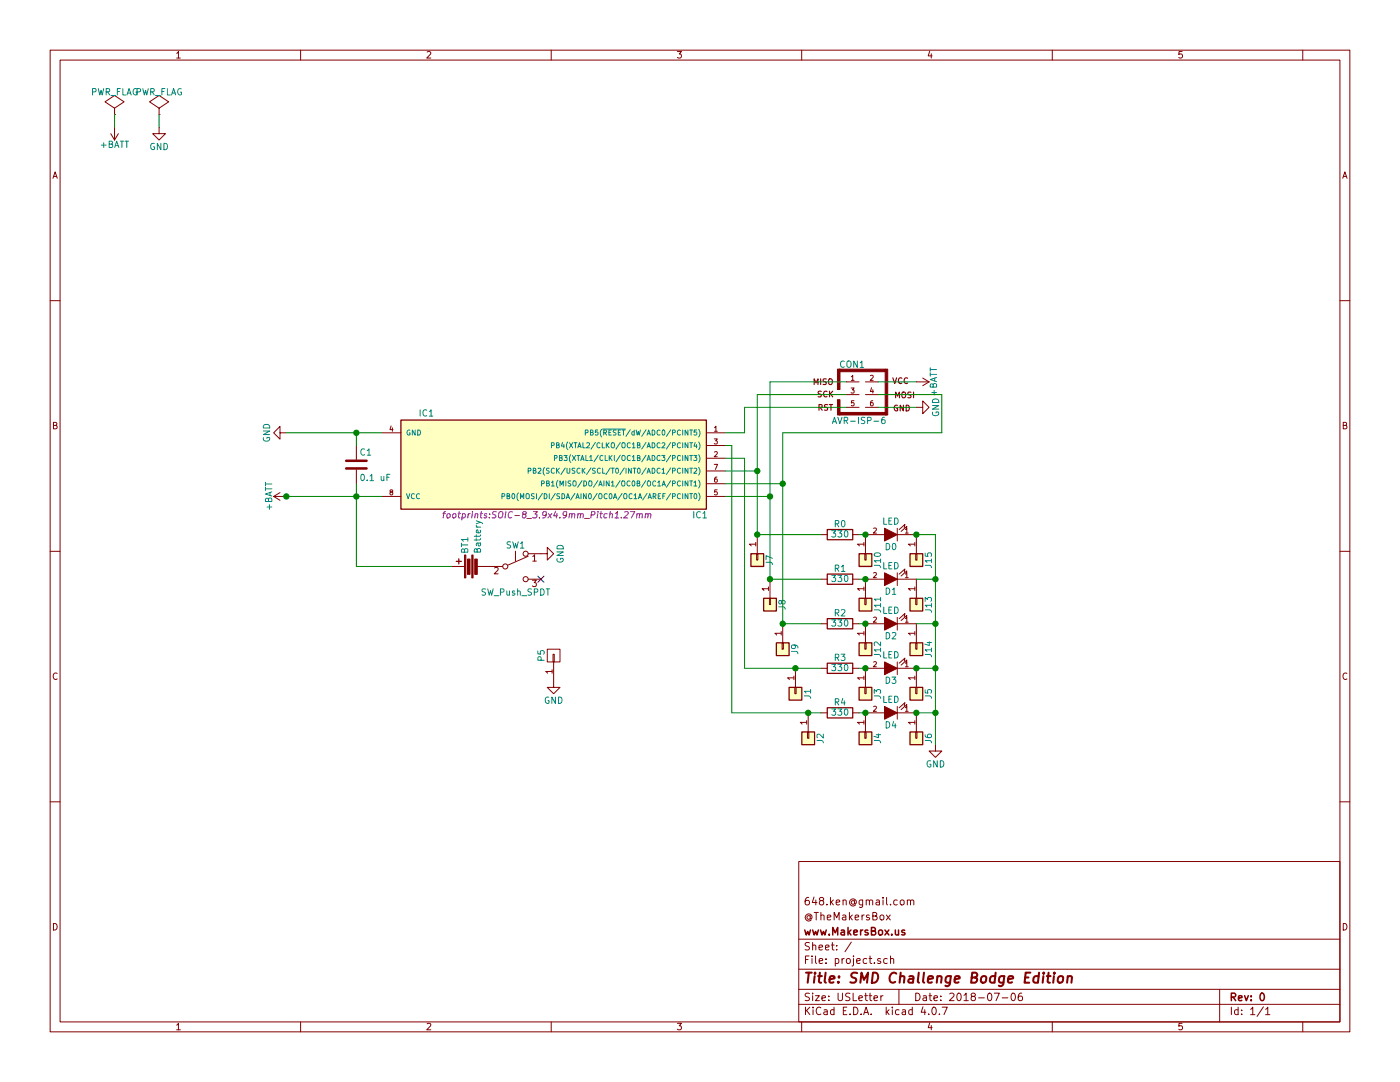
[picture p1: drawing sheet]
EESchema Schematic File Version 2
LIBS:project
LIBS:power
LIBS:device
LIBS:transistors
LIBS:conn
LIBS:linear
LIBS:regul
LIBS:74xx
LIBS:cmos4000
LIBS:adc-dac
LIBS:memory
LIBS:xilinx
LIBS:microcontrollers
LIBS:dsp
LIBS:microchip
LIBS:analog_switches
LIBS:motorola
LIBS:texas
LIBS:intel
LIBS:audio
LIBS:interface
LIBS:digital-audio
LIBS:philips
LIBS:display
LIBS:cypress
LIBS:siliconi
LIBS:opto
LIBS:atmel
LIBS:contrib
LIBS:valves
LIBS:switches
LIBS:project-cache
EELAYER 25 0
EELAYER END
$Descr USLetter 11000 8500
encoding utf-8
Sheet 1 1
Title "SMD Challenge Bodge Edition"
Date "2018-07-06"
Rev "0"
Comp "www.MakersBox.us"
Comment1 "@TheMakersBox"
Comment2 "648.ken@gmail.com"
Comment3 ""
Comment4 ""
$EndDescr
$Comp
L GND #PWR01
U 1 1
P 2250 3400
F 0 "#PWR01" H 2250 3150 50  0001 C CNN
F 1 "GND" H 2250 3250 50  0000 C CNN
F 2 "" H 2250 3400 60  0000 C CNN
F 3 "" H 2250 3400 60  0000 C CNN
	1    2250 3400
	0    1    1    0   
$EndComp
$Comp
L PWR_FLAG #FLG02
U 1 1
P 900 900
F 0 "#FLG02" H 900 995 50  0001 C CNN
F 1 "PWR_FLAG" H 900 1080 50  0000 C CNN
F 2 "" H 900 900 60  0000 C CNN
F 3 "" H 900 900 60  0000 C CNN
	1    900  900 
	1    0    0    -1  
$EndComp
$Comp
L PWR_FLAG #FLG03
U 1 1
P 1250 900
F 0 "#FLG03" H 1250 995 50  0001 C CNN
F 1 "PWR_FLAG" H 1250 1080 50  0000 C CNN
F 2 "" H 1250 900 60  0000 C CNN
F 3 "" H 1250 900 60  0000 C CNN
	1    1250 900 
	1    0    0    -1  
$EndComp
$Comp
L GND #PWR04
U 1 1
P 1250 1000
F 0 "#PWR04" H 1250 750 50  0001 C CNN
F 1 "GND" H 1250 850 50  0000 C CNN
F 2 "" H 1250 1000 60  0000 C CNN
F 3 "" H 1250 1000 60  0000 C CNN
	1    1250 1000
	1    0    0    -1  
$EndComp
$Comp
L +BATT #PWR05
U 1 1
P 900 1000
F 0 "#PWR05" H 900 850 50  0001 C CNN
F 1 "+BATT" H 900 1140 50  0000 C CNN
F 2 "" H 900 1000 60  0000 C CNN
F 3 "" H 900 1000 60  0000 C CNN
	1    900  1000
	-1   0    0    1   
$EndComp
$Comp
L C C1
U 1 1
P 2800 3650
F 0 "C1" H 2825 3750 50  0000 L CNN
F 1 "0.1 uF" H 2825 3550 50  0000 L CNN
F 2 "footprints:C_0603" H 2838 3500 30  0001 C CNN
F 3 "" H 2800 3650 60  0000 C CNN
	1    2800 3650
	1    0    0    -1  
$EndComp
$Comp
L R R0
U 1 1
P 6600 4200
F 0 "R0" V 6680 4200 50  0000 C CNN
F 1 "330" V 6600 4200 50  0000 C CNN
F 2 "footprints:R_0603" V 6530 4200 30  0001 C CNN
F 3 "" H 6600 4200 30  0000 C CNN
	1    6600 4200
	0    -1   -1   0   
$EndComp
$Comp
L Battery BT1
U 1 1
P 3700 4450
F 0 "BT1" H 3800 4500 50  0000 L CNN
F 1 "Battery" H 3800 4400 50  0000 L CNN
F 2 "footprints:BATT_CR2032_SMD" V 3700 4490 60  0001 C CNN
F 3 "" V 3700 4490 60  0000 C CNN
	1    3700 4450
	0    -1   -1   0   
$EndComp
$Comp
L GND #PWR06
U 1 1
P 4250 4350
F 0 "#PWR06" H 4250 4100 50  0001 C CNN
F 1 "GND" H 4250 4200 50  0000 C CNN
F 2 "" H 4250 4350 60  0000 C CNN
F 3 "" H 4250 4350 60  0000 C CNN
	1    4250 4350
	0    -1   -1   0   
$EndComp
$Comp
L +BATT #PWR07
U 1 1
P 2250 3900
F 0 "#PWR07" H 2250 3750 50  0001 C CNN
F 1 "+BATT" H 2250 4040 50  0000 C CNN
F 2 "" H 2250 3900 60  0000 C CNN
F 3 "" H 2250 3900 60  0000 C CNN
	1    2250 3900
	0    -1   -1   0   
$EndComp
$Comp
L +BATT #PWR08
U 1 1
P 7200 3000
F 0 "#PWR08" H 7200 2850 50  0001 C CNN
F 1 "+BATT" H 7200 3140 50  0000 C CNN
F 2 "" H 7200 3000 60  0000 C CNN
F 3 "" H 7200 3000 60  0000 C CNN
	1    7200 3000
	0    1    1    0   
$EndComp
$Comp
L GND #PWR09
U 1 1
P 7200 3200
F 0 "#PWR09" H 7200 2950 50  0001 C CNN
F 1 "GND" H 7200 3050 50  0000 C CNN
F 2 "" H 7200 3200 60  0000 C CNN
F 3 "" H 7200 3200 60  0000 C CNN
	1    7200 3200
	0    -1   -1   0   
$EndComp
$Comp
L GND #PWR010
U 1 1
P 7350 5850
F 0 "#PWR010" H 7350 5600 50  0001 C CNN
F 1 "GND" H 7350 5700 50  0000 C CNN
F 2 "" H 7350 5850 60  0000 C CNN
F 3 "" H 7350 5850 60  0000 C CNN
	1    7350 5850
	1    0    0    -1  
$EndComp
$Comp
L AVR-ISP-6 CON1
U 1 1
P 6800 3100
F 0 "CON1" H 6695 3340 50  0000 C CNN
F 1 "AVR-ISP-6" H 6535 2870 50  0000 L BNN
F 2 "footprints:AVR-ISP-6" V 6280 3140 50  0001 C CNN
F 3 "" H 6775 3100 50  0000 C CNN
	1    6800 3100
	1    0    0    -1  
$EndComp
$Comp
L CONN_01X01 P5
U 1 1
P 4350 5150
F 0 "P5" H 4350 5250 50  0000 C CNN
F 1 "CONN_01X01" H 4450 5050 50  0001 C CNN
F 2 "footprints:Pin_Header_Straight_1x01" H 4350 5150 50  0001 C CNN
F 3 "" H 4350 5150 50  0000 C CNN
	1    4350 5150
	0    -1   -1   0   
$EndComp
$Comp
L ATTINY85-S IC1
U 1 1
P 4350 3650
F 0 "IC1" H 3200 4050 50  0000 C CNN
F 1 "IC1" H 5350 3250 50  0000 C CNN
F 2 "footprints:SOIC-8_3.9x4.9mm_Pitch1.27mm" H 4400 4050 50  0000 C CIN
F 3 "" H 4350 3650 50  0000 C CNN
	1    4350 3650
	-1   0    0    1   
$EndComp
$Comp
L LED D0
U 1 1
P 7000 4200
F 0 "D0" H 7000 4300 50  0000 C CNN
F 1 "LED" H 7000 4100 50  0000 C CNN
F 2 "footprints:LED-0603" H 7000 4200 50  0001 C CNN
F 3 "" H 7000 4200 50  0000 C CNN
	1    7000 4200
	-1   0    0    1   
$EndComp
$Comp
L LED D1
U 1 1
P 7000 4550
F 0 "D1" H 7000 4650 50  0000 C CNN
F 1 "LED" H 7000 4450 50  0000 C CNN
F 2 "footprints:LED-0603-B" H 7000 4550 50  0001 C CNN
F 3 "" H 7000 4550 50  0000 C CNN
	1    7000 4550
	-1   0    0    1   
$EndComp
$Comp
L LED D2
U 1 1
P 7000 4900
F 0 "D2" H 7000 5000 50  0000 C CNN
F 1 "LED" H 7000 4800 50  0000 C CNN
F 2 "footprints:LED-0603" H 7000 4900 50  0001 C CNN
F 3 "" H 7000 4900 50  0000 C CNN
	1    7000 4900
	-1   0    0    1   
$EndComp
$Comp
L R R1
U 1 1
P 6600 4550
F 0 "R1" V 6680 4550 50  0000 C CNN
F 1 "330" V 6600 4550 50  0000 C CNN
F 2 "footprints:R_0603" V 6530 4550 30  0001 C CNN
F 3 "" H 6600 4550 30  0000 C CNN
	1    6600 4550
	0    -1   -1   0   
$EndComp
$Comp
L R R2
U 1 1
P 6600 4900
F 0 "R2" V 6680 4900 50  0000 C CNN
F 1 "330" V 6600 4900 50  0000 C CNN
F 2 "footprints:R_0603" V 6530 4900 30  0001 C CNN
F 3 "" H 6600 4900 30  0000 C CNN
	1    6600 4900
	0    -1   -1   0   
$EndComp
$Comp
L LED D3
U 1 1
P 7000 5250
F 0 "D3" H 7000 5350 50  0000 C CNN
F 1 "LED" H 7000 5150 50  0000 C CNN
F 2 "footprints:LED-0603" H 7000 5250 50  0001 C CNN
F 3 "" H 7000 5250 50  0000 C CNN
	1    7000 5250
	-1   0    0    1   
$EndComp
$Comp
L R R3
U 1 1
P 6600 5250
F 0 "R3" V 6680 5250 50  0000 C CNN
F 1 "330" V 6600 5250 50  0000 C CNN
F 2 "footprints:R_0402" V 6530 5250 30  0001 C CNN
F 3 "" H 6600 5250 30  0000 C CNN
	1    6600 5250
	0    -1   -1   0   
$EndComp
$Comp
L LED D4
U 1 1
P 7000 5600
F 0 "D4" H 7000 5700 50  0000 C CNN
F 1 "LED" H 7000 5500 50  0000 C CNN
F 2 "footprints:LED-0603" H 7000 5600 50  0001 C CNN
F 3 "" H 7000 5600 50  0000 C CNN
	1    7000 5600
	-1   0    0    1   
$EndComp
$Comp
L R R4
U 1 1
P 6600 5600
F 0 "R4" V 6680 5600 50  0000 C CNN
F 1 "330" V 6600 5600 50  0000 C CNN
F 2 "footprints:R_0603" V 6530 5600 30  0001 C CNN
F 3 "" H 6600 5600 30  0000 C CNN
	1    6600 5600
	0    -1   -1   0   
$EndComp
$Comp
L SW_Push_SPDT SW1
U 1 1
P 4050 4450
F 0 "SW1" H 4050 4620 50  0000 C CNN
F 1 "SW_Push_SPDT" H 4050 4250 50  0000 C CNN
F 2 "footprints:SPST_SMD" H 4050 4450 50  0001 C CNN
F 3 "" H 4050 4450 50  0001 C CNN
	1    4050 4450
	1    0    0    -1  
$EndComp
$Comp
L GND #PWR011
U 1 1
P 4350 5350
F 0 "#PWR011" H 4350 5100 50  0001 C CNN
F 1 "GND" H 4350 5200 50  0000 C CNN
F 2 "" H 4350 5350 60  0000 C CNN
F 3 "" H 4350 5350 60  0000 C CNN
	1    4350 5350
	1    0    0    -1  
$EndComp
$Comp
L Conn_01x01 J5
U 1 1
P 7200 5450
F 0 "J5" H 7200 5550 50  0000 C CNN
F 1 "Conn_01x01" H 7200 5350 50  0001 C CNN
F 2 "footprints:testPad" H 7200 5450 50  0001 C CNN
F 3 "" H 7200 5450 50  0001 C CNN
	1    7200 5450
	0    1    1    0   
$EndComp
$Comp
L Conn_01x01 J6
U 1 1
P 7200 5800
F 0 "J6" H 7200 5900 50  0000 C CNN
F 1 "Conn_01x01" H 7200 5700 50  0001 C CNN
F 2 "footprints:testPad" H 7200 5800 50  0001 C CNN
F 3 "" H 7200 5800 50  0001 C CNN
	1    7200 5800
	0    1    1    0   
$EndComp
$Comp
L Conn_01x01 J4
U 1 1
P 6800 5800
F 0 "J4" H 6800 5900 50  0000 C CNN
F 1 "Conn_01x01" H 6800 5700 50  0001 C CNN
F 2 "footprints:testPad" H 6800 5800 50  0001 C CNN
F 3 "" H 6800 5800 50  0001 C CNN
	1    6800 5800
	0    1    1    0   
$EndComp
$Comp
L Conn_01x01 J2
U 1 1
P 6350 5800
F 0 "J2" H 6350 5900 50  0000 C CNN
F 1 "Conn_01x01" H 6350 5700 50  0001 C CNN
F 2 "footprints:testPad" H 6350 5800 50  0001 C CNN
F 3 "" H 6350 5800 50  0001 C CNN
	1    6350 5800
	0    1    1    0   
$EndComp
$Comp
L Conn_01x01 J1
U 1 1
P 6250 5450
F 0 "J1" H 6250 5550 50  0000 C CNN
F 1 "Conn_01x01" H 6250 5350 50  0001 C CNN
F 2 "footprints:testPad" H 6250 5450 50  0001 C CNN
F 3 "" H 6250 5450 50  0001 C CNN
	1    6250 5450
	0    1    1    0   
$EndComp
$Comp
L Conn_01x01 J3
U 1 1
P 6800 5450
F 0 "J3" H 6800 5550 50  0000 C CNN
F 1 "Conn_01x01" H 6800 5350 50  0001 C CNN
F 2 "footprints:testPad" H 6800 5450 50  0001 C CNN
F 3 "" H 6800 5450 50  0001 C CNN
	1    6800 5450
	0    1    1    0   
$EndComp
$Comp
L Conn_01x01 J9
U 1 1
P 6150 5100
F 0 "J9" H 6150 5200 50  0000 C CNN
F 1 "Conn_01x01" H 6150 5000 50  0001 C CNN
F 2 "footprints:testPad" H 6150 5100 50  0001 C CNN
F 3 "" H 6150 5100 50  0001 C CNN
	1    6150 5100
	0    1    1    0   
$EndComp
$Comp
L Conn_01x01 J12
U 1 1
P 6800 5100
F 0 "J12" H 6800 5200 50  0000 C CNN
F 1 "Conn_01x01" H 6800 5000 50  0001 C CNN
F 2 "footprints:testPad" H 6800 5100 50  0001 C CNN
F 3 "" H 6800 5100 50  0001 C CNN
	1    6800 5100
	0    1    1    0   
$EndComp
$Comp
L Conn_01x01 J14
U 1 1
P 7200 5100
F 0 "J14" H 7200 5200 50  0000 C CNN
F 1 "Conn_01x01" H 7200 5000 50  0001 C CNN
F 2 "footprints:testPad" H 7200 5100 50  0001 C CNN
F 3 "" H 7200 5100 50  0001 C CNN
	1    7200 5100
	0    1    1    0   
$EndComp
$Comp
L Conn_01x01 J13
U 1 1
P 7200 4750
F 0 "J13" H 7200 4850 50  0000 C CNN
F 1 "Conn_01x01" H 7200 4650 50  0001 C CNN
F 2 "footprints:testPad" H 7200 4750 50  0001 C CNN
F 3 "" H 7200 4750 50  0001 C CNN
	1    7200 4750
	0    1    1    0   
$EndComp
$Comp
L Conn_01x01 J8
U 1 1
P 6050 4750
F 0 "J8" H 6050 4850 50  0000 C CNN
F 1 "Conn_01x01" H 6050 4650 50  0001 C CNN
F 2 "footprints:testPad" H 6050 4750 50  0001 C CNN
F 3 "" H 6050 4750 50  0001 C CNN
	1    6050 4750
	0    1    1    0   
$EndComp
$Comp
L Conn_01x01 J7
U 1 1
P 5950 4400
F 0 "J7" H 5950 4500 50  0000 C CNN
F 1 "Conn_01x01" H 5950 4300 50  0001 C CNN
F 2 "footprints:testPad" H 5950 4400 50  0001 C CNN
F 3 "" H 5950 4400 50  0001 C CNN
	1    5950 4400
	0    1    1    0   
$EndComp
$Comp
L Conn_01x01 J11
U 1 1
P 6800 4750
F 0 "J11" H 6800 4850 50  0000 C CNN
F 1 "Conn_01x01" H 6800 4650 50  0001 C CNN
F 2 "footprints:testPad" H 6800 4750 50  0001 C CNN
F 3 "" H 6800 4750 50  0001 C CNN
	1    6800 4750
	0    1    1    0   
$EndComp
$Comp
L Conn_01x01 J10
U 1 1
P 6800 4400
F 0 "J10" H 6800 4500 50  0000 C CNN
F 1 "Conn_01x01" H 6800 4300 50  0001 C CNN
F 2 "footprints:testPad" H 6800 4400 50  0001 C CNN
F 3 "" H 6800 4400 50  0001 C CNN
	1    6800 4400
	0    1    1    0   
$EndComp
$Comp
L Conn_01x01 J15
U 1 1
P 7200 4400
F 0 "J15" H 7200 4500 50  0000 C CNN
F 1 "Conn_01x01" H 7200 4300 50  0001 C CNN
F 2 "footprints:testPad" H 7200 4400 50  0001 C CNN
F 3 "" H 7200 4400 50  0001 C CNN
	1    7200 4400
	0    1    1    0   
$EndComp
Wire Wire Line
	900  900  900  1000
Wire Wire Line
	1250 900  1250 1000
Wire Wire Line
	2250 3900 3000 3900
Wire Wire Line
	6050 3000 6650 3000
Wire Wire Line
	5950 3100 6650 3100
Wire Wire Line
	5850 3200 6650 3200
Wire Wire Line
	6900 3100 7400 3100
Wire Wire Line
	7400 3100 7400 3400
Wire Wire Line
	7200 3000 6900 3000
Wire Wire Line
	7200 3200 6900 3200
Wire Wire Line
	7400 3400 6150 3400
Wire Wire Line
	2800 4450 3550 4450
Wire Wire Line
	2250 3400 3000 3400
Wire Wire Line
	2800 3500 2800 3400
Connection ~ 2800 3400
Wire Wire Line
	2800 3800 2800 4450
Connection ~ 2800 3900
Connection ~ 2250 3900
Wire Wire Line
	5700 3800 6150 3800
Wire Wire Line
	5700 3400 5850 3400
Wire Wire Line
	5850 3400 5850 3200
Wire Wire Line
	7200 4200 7350 4200
Wire Wire Line
	7200 4550 7350 4550
Wire Wire Line
	7350 4200 7350 5850
Wire Wire Line
	7350 4900 7200 4900
Connection ~ 7350 4550
Wire Wire Line
	5700 3600 5850 3600
Wire Wire Line
	5850 3600 5850 5250
Connection ~ 7350 4900
Connection ~ 5950 3700
Wire Wire Line
	5700 3700 5950 3700
Wire Wire Line
	6150 3400 6150 4900
Wire Wire Line
	7350 5600 7200 5600
Connection ~ 7350 5250
Connection ~ 7350 5600
Wire Wire Line
	5950 3100 5950 4200
Wire Wire Line
	6050 3000 6050 4550
Wire Wire Line
	7200 5250 7350 5250
Connection ~ 7200 5600
Connection ~ 7200 5250
Wire Wire Line
	5850 5250 6450 5250
Wire Wire Line
	6750 5250 6800 5250
Wire Wire Line
	6800 5600 6750 5600
Connection ~ 6800 5250
Connection ~ 6800 5600
Connection ~ 6150 4900
Wire Wire Line
	6750 4900 6800 4900
Wire Wire Line
	6750 4550 6800 4550
Wire Wire Line
	6750 4200 6800 4200
Wire Wire Line
	5950 4200 6450 4200
Wire Wire Line
	6050 4550 6450 4550
Connection ~ 6050 4550
Connection ~ 5950 4200
Wire Wire Line
	6150 4900 6450 4900
Connection ~ 6250 5250
Connection ~ 6350 5600
Connection ~ 6800 4900
Connection ~ 6800 4550
Connection ~ 6800 4200
Connection ~ 7200 4200
Connection ~ 6150 3800
Wire Wire Line
	5700 3500 5750 3500
Wire Wire Line
	5750 5600 6450 5600
Wire Wire Line
	5750 3500 5750 5600
Wire Wire Line
	5700 3900 6050 3900
Connection ~ 6050 3900
NoConn ~ 4250 4550
$EndSCHEMATC
